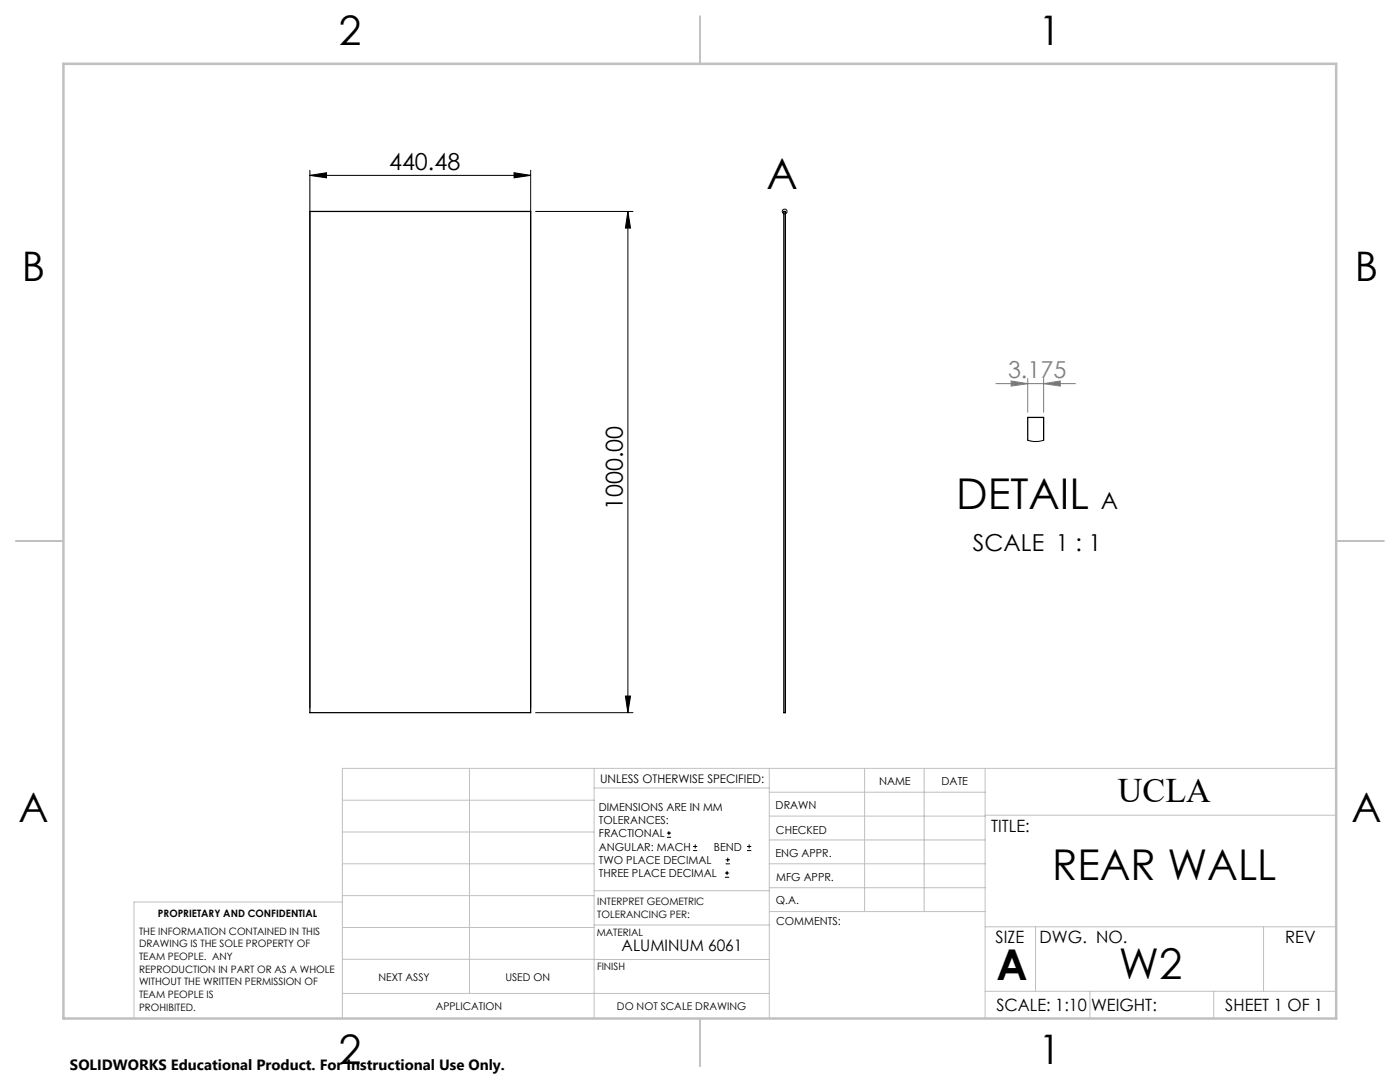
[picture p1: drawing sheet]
<svg xmlns="http://www.w3.org/2000/svg" width="279mm" height="216mm" viewBox="0 0 279 216" stroke-linecap="round" stroke-linejoin="round" font-family="sans-serif">
<g fill="none" stroke="#000" stroke-width=".2">
<path d="M61.8 35l3.4-.5v1zM61.8 34v107.2M61.8 35h44.1M102.6 34.5l3.3 .5-3.3 .5zM105.9 34v107.2M106.9 42.2h19.4M125.3 42.2v100M125.3 42.2l.5 3.3h-1zM124.8 138.9h1l-.5 3.3zM106.9 142.2h19.4M133.1 167.1h.8M133.1 166.2h.8"/>
<path d="M133.5 165.8v.9M138.3 169.7h.8M138.3 168.9h.8M138.7 168.5v.8M144.7 175h.8M144.7 174.2h.8M144.8 172.4h.9M144.8 171.6h.9M145.1 173.8v.8M145.2 171.1v.9M149.1 169.7h.8M149.1 168.9h.8"/>
<path d="M149.5 168.5v.8"/>
<circle cx="156.6" cy="42.2" r=".48"/>
</g>
<path d="M198.8 76.6h15.8M201.8 76l3.3 .6-3.3 .4zM205.1 75.5v6.8M208.3 76.6l3.3-.6v1zM208.3 75.5v6.8" fill="none" stroke="#808080" stroke-width=".2"/>
<g fill="none" stroke="#c0c0c0" stroke-width=".2">
<path d="M68.3 159.7h50.3M93.7 153.3v44.9M118.6 153.3v49.9M118.6 157.2h34.9M153.5 153.3v49.9M153.5 158.1h43.1M172.5 153.3v28.6M184.4 153.3v28.6M196.6 153.3v49.9M266.7 153.3h-198.4v49.9M68.3 178.7h50.3M68.3 172.4h50.3"/>
<path d="M68.3 166h50.3M68.3 180h-41.6v23.2M118.6 177.7h35M153.5 167.6h43.1M153.5 162.8h43.1M153.5 172.4h43.1M153.5 177.1h43.1M196.6 162.7h70.1M68.3 198.2h85.2M68.3 191.4l85.2 .1M68.3 185.1h50.3M118.6 184.6h35"/>
<path d="M153.6 181.9h43M196.6 197.8h70.1M196.6 184.9h70.1M206.7 184.9v12.9M217.5 197.8v5.4M242.2 197.8v5.4M252.2 184.9v12.9"/>
</g>
<path d="M139.7 3.2v9.5M3.1 107.9h9.6M266.7 107.9h9.5M139.7 203.2v9.6" fill="none" stroke="#c0c0c0" stroke-width=".25"/>
<path d="M12.7 12.7h254v190.5h-254z" fill="none" stroke="#c0c0c0" stroke-width=".5"/>
<g fill="#000">
<path d="M61.8 35l3.4-.5v1zM102.6 34.5l3.3 .5-3.3 .5z"/>
<path d="M125.3 42.2l.5 3.3h-1zM124.8 138.9h1l-.5 3.3z"/>
</g>
<path d="M201.8 76l3.3 .6-3.3 .4zM208.3 76.6l3.3-.6v1z" fill="#808080"/>
<path d="M61.8 42.2h44.1v100h-44.1zM156.4 42.2h.3v100h-.3zM205.1 87.8v-4.5h3.2v4.5" fill="none" stroke="#000" stroke-width=".25"/>
<path d="M205.1 87.8l1.1 .3h1l1.1-.3" fill="none" stroke="#000" stroke-width=".2"/>
<g font-size="8.5">
<text x="153" y="37.7">A</text>
<text x="190.8" y="101.7">DETAIL</text>
<text x="210" y="175.5">REAR WALL</text>
<text x="198.9" y="195.5">A</text>
<text x="223.3" y="195.4">W2</text>
</g>
<g font-size="8.1">
<text x="67.6" y="8.9">2</text>
<text x="207.3" y="8.9">1</text>
<text x="4.4" y="56.2">B</text>
<text x="270.4" y="56.2">B</text>
<text x="3.7" y="164.1">A</text>
<text x="269.7" y="164.1">A</text>
<text x="67.6" y="212.4">2</text>
<text x="207.3" y="212.4">1</text>
</g>
<text font-size="6.9" x="223.1" y="160.1">UCLA</text>
<g font-size="4.7">
<text x="77.6" y="33.9">440.48</text>
<text x="124.3" y="101.7" transform="rotate(-90 124.3 101.7)">1000.00</text>
<text x="219.7" y="101.7">A</text>
<text x="194.2" y="109.9">SCALE 1 : 1</text>
</g>
<text font-size="4.7" fill="#808080" x="201.2" y="75.5">3.175</text>
<g font-size="3.4">
<text x="197.8" y="166">TITLE:</text>
<text x="198.7" y="188.1">SIZE</text>
<text x="207.5" y="188.1">DWG. NO.</text>
<text x="256.5" y="188.2">REV</text>
<text x="198.8" y="201.7">SCALE: 1:10</text>
<text x="217.7" y="201.8">WEIGHT:</text>
<text x="244.5" y="201.7">SHEET 1 OF 1</text>
</g>
<text font-size="3.2" x="124.1" y="189.8">ALUMINUM 6061</text>
<text font-size="3" x="14" y="213.5">SOLIDWORKS Educational Product. For Instructional Use Only.</text>
<text font-size="2.4" x="119.8" y="156.2">UNLESS OTHERWISE SPECIFIED:</text>
<g font-size="2.2">
<text x="119.5" y="161.8">DIMENSIONS ARE IN MM</text>
<text x="154.8" y="161.4">DRAWN</text>
<text x="175.4" y="156.6">NAME</text>
<text x="187.9" y="156.7">DATE</text>
<text x="119.5" y="164.4">TOLERANCES:</text>
<text x="119.5" y="167.1">FRACTIONAL</text>
<text x="154.9" y="166.3">CHECKED</text>
<text x="119.5" y="169.7">ANGULAR: MACH</text>
<text x="119.5" y="172.4">TWO PLACE DECIMAL</text>
<text x="142.5" y="169.7">BEND</text>
<text x="154.8" y="171">ENG APPR.</text>
<text x="119.5" y="175">THREE PLACE DECIMAL</text>
<text x="154.9" y="175.7">MFG APPR.</text>
<text x="154.9" y="180.4">Q.A.</text>
<text x="154.9" y="184.6">COMMENTS:</text>
</g>
<g font-size="2.1">
<text x="75.5" y="195.7">NEXT ASSY</text>
<text x="100.9" y="195.7">USED ON</text>
<text x="86.9" y="201.5">APPLICATION</text>
<text x="123.1" y="201.6">DO NOT SCALE DRAWING</text>
</g>
<g font-size="2">
<text x="31.5" y="182.9">PROPRIETARY AND CONFIDENTIAL</text>
<text x="119.2" y="180.6">INTERPRET GEOMETRIC</text>
<text x="119.2" y="183.1">TOLERANCING PER:</text>
<text x="27.8" y="186.5">THE INFORMATION CONTAINED IN THIS</text>
<text x="27.8" y="189">DRAWING IS THE SOLE PROPERTY OF</text>
<text x="27.8" y="191.6">TEAM PEOPLE. ANY</text>
<text x="119.1" y="186.7">MATERIAL</text>
<text x="27.8" y="194.1">REPRODUCTION IN PART OR AS A WHOLE</text>
<text x="27.8" y="196.6">WITHOUT THE WRITTEN PERMISSION OF</text>
<text x="119.1" y="193.5">FINISH</text>
<text x="27.8" y="199.1">TEAM PEOPLE IS</text>
<text x="27.8" y="201.7">PROHIBITED.</text>
</g>
</svg>
